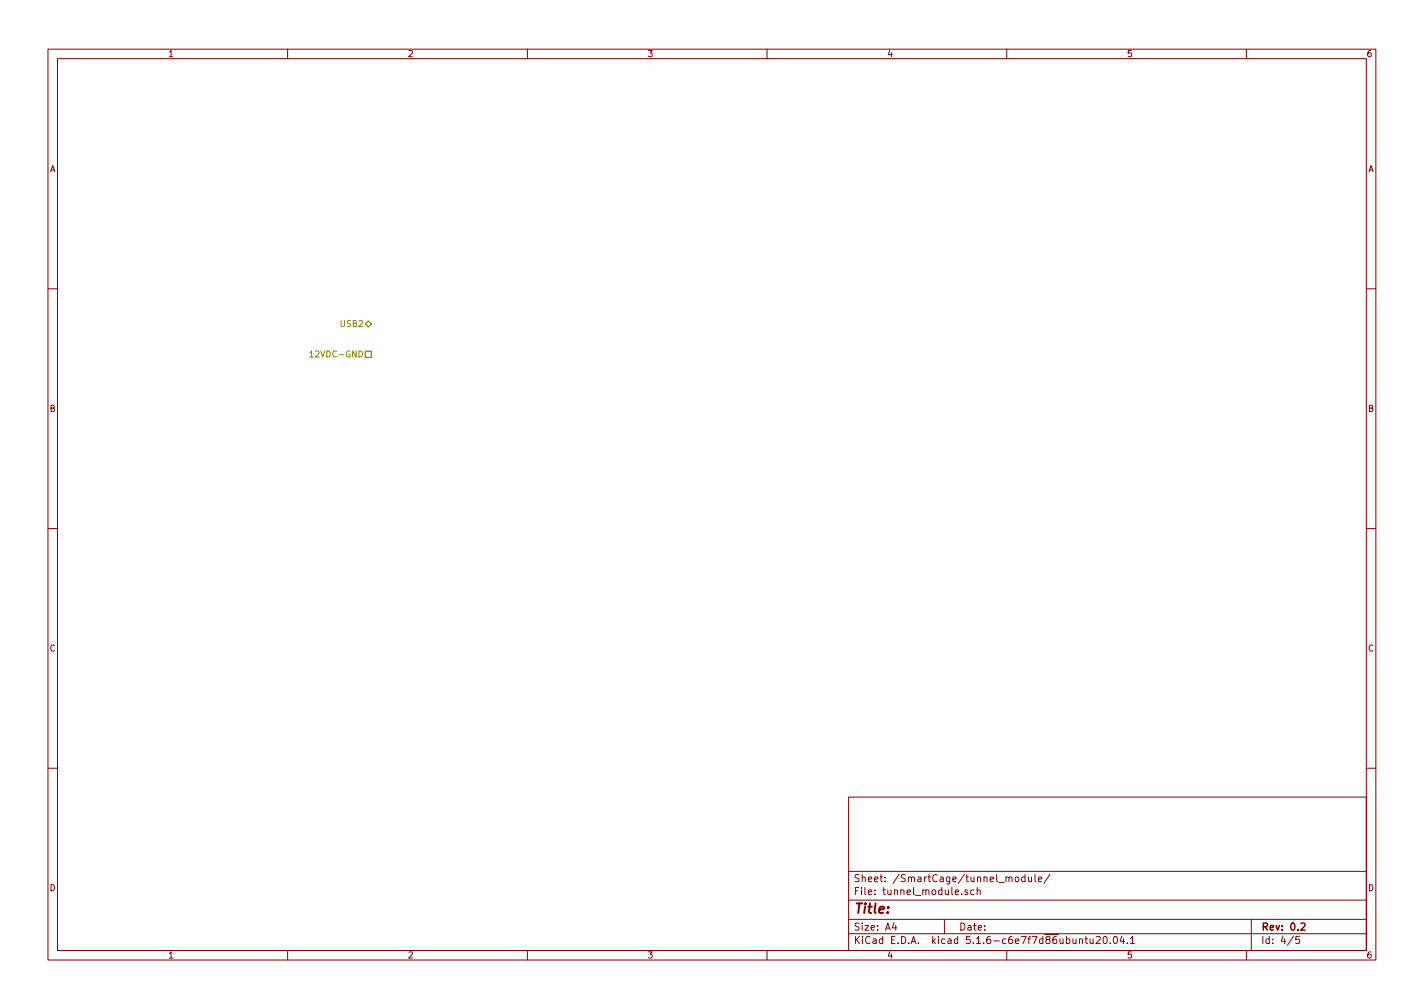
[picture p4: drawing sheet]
<svg xmlns="http://www.w3.org/2000/svg" width="297mm" height="210mm" viewBox="0 0 297 210" stroke-linecap="round" stroke-linejoin="round" font-family="sans-serif">
<g fill="none" stroke="#840000" stroke-width=".21">
<path d="M10 10.3h277v189.9h-277zM12 12.2h273v186.1h-273zM60 10.3v1.9M110 10.3v1.9M160 10.3v1.9M210 10.3v1.9M260 10.3v1.9M10 60.2h2M285 60.2h2M10 110.3h2M285 110.3h2M10 160.2h2"/>
<path d="M177 166.3h108v32h-108zM285 160.2h2M60 198.3v1.9M110 198.3v1.9M160 198.3v1.9M177 194.8h108M177 191.8h108M177 187.8h108M177 181.8h108M186.5 192.5l-.4 1h1M186.8 193v1M197 191.8v3"/>
<path d="M200.6 186.5v.1M201.8 185.7l-.3-.1-.2 .2v.2l.5 .2v.3h-.5M203.2 185.7l-.4-.1-.3 .3v.6l.3 .1 .4-.1M203.8 185.7l.2-.1 .4 .1 .1 .9M203.8 185.1v1.5M210 198.3v1.9M211.8 183.1l.2-.2 .5 .2v.7l-.3 .1-.4-.1zM213.8 183l-.4-.1-.3 .3 .1 .6 .2 .1 .4-.1M213.8 182.4v1.5M214.5 182.9l.1 .9 .4 .1 .2-.1M215.2 182.9v1M215.9 182.4v1.3l.2 .2"/>
<path d="M216.6 183.4l.7-.1-.1-.3-.4-.1-.2 .2 .1 .7h.5M219 182.3l-1.2 2M225.2 196l.2-.2 .3 .1 .1 .9M226.3 195.8h.6M226.5 195.3v1.3l.4 .2M227.4 195.8l.1 .9 .3 .1 .2-.1M228 195.8v1M228.7 195.5l.5-.2 .3 .5-.9 1h.9M230.2 195.5l.4-.2a.86 .86 0 0 1-.1 1.5l-.3-.1-.1-.4zM231.6 196.7v.1M232.4 195.4l.2-.1a.8 .8 0 0 1 .5 .8 .8 .8 0 0 1-.5 .7 1 1 0 0 1-.2-1.4zM234 195.2l-.3 1.1h.9"/>
<path d="M234.4 195.8v1M235.2 196.7v.1M235.8 195.8l.4-.5v1.5M235.8 196.8h.9M260 198.3v1.9M261 191.8v6.5M269.8 195.2l-1.2 2M271 195.3h-.7v.7h.7l.1 .2-.1 .5-.2 .1-.5-.1"/>
</g>
<path d="M271.4 192.7l.6-.2 .2 .5-.9 1h.9" fill="none" stroke="#840000" stroke-width=".3"/>
<path d="M76.2 67.6l.6-.7 .7 .7-.7 .6zM76.2 73.3h1.3v1.2h-1.3z" fill="none" stroke="#848400" stroke-width=".25"/>
<path d="M64.6 73.6l.4-.4v1.3M64.6 74.5h.7" fill="none" stroke="#848400" stroke-width=".21"/>
<text font-size="2.8" fill="#840000" x="178" y="190.5">Title:</text>
<g font-size="2.1" fill="#840000">
<text x="178" y="184">Sheet: /SmartCage/tunnel_module/</text>
<text x="178" y="186.7">File: tunnel_module.sch</text>
<text x="178" y="196.9">KiCad E.D.A. kicad 5.1.6-c6e7f7d86ubuntu20.04.1</text>
<text x="178" y="194.1">Size: A4</text>
<text x="200" y="194.1">Date:</text>
<text x="263" y="194.1">Rev: 0.2</text>
<text x="263" y="196.9">Id: 4/5</text>
</g>
<g font-size="1.8" fill="#840000">
<text x="35" y="11.9">1</text>
<text x="85" y="11.9">2</text>
<text x="135" y="11.9">3</text>
<text x="185" y="11.9">4</text>
<text x="235" y="11.9">5</text>
<text x="285" y="11.9">6</text>
<text x="10.4" y="35.9">A</text>
<text x="285.4" y="35.9">A</text>
<text x="10.4" y="85.9">B</text>
<text x="285.4" y="85.9">B</text>
<text x="10.4" y="135.9">C</text>
<text x="285.4" y="135.9">C</text>
<text x="10.4" y="185.9">D</text>
<text x="285.4" y="185.9">D</text>
<text x="35" y="199.9">1</text>
<text x="85" y="199.9">2</text>
<text x="135" y="199.9">3</text>
<text x="185" y="199.9">4</text>
<text x="235" y="199.9">5</text>
<text x="285" y="199.9">6</text>
</g>
<g font-size="1.8" fill="#848400">
<text x="71.2" y="68.2">USB2</text>
<text x="65.7" y="74.5">12VDC-GND</text>
</g>
</svg>
